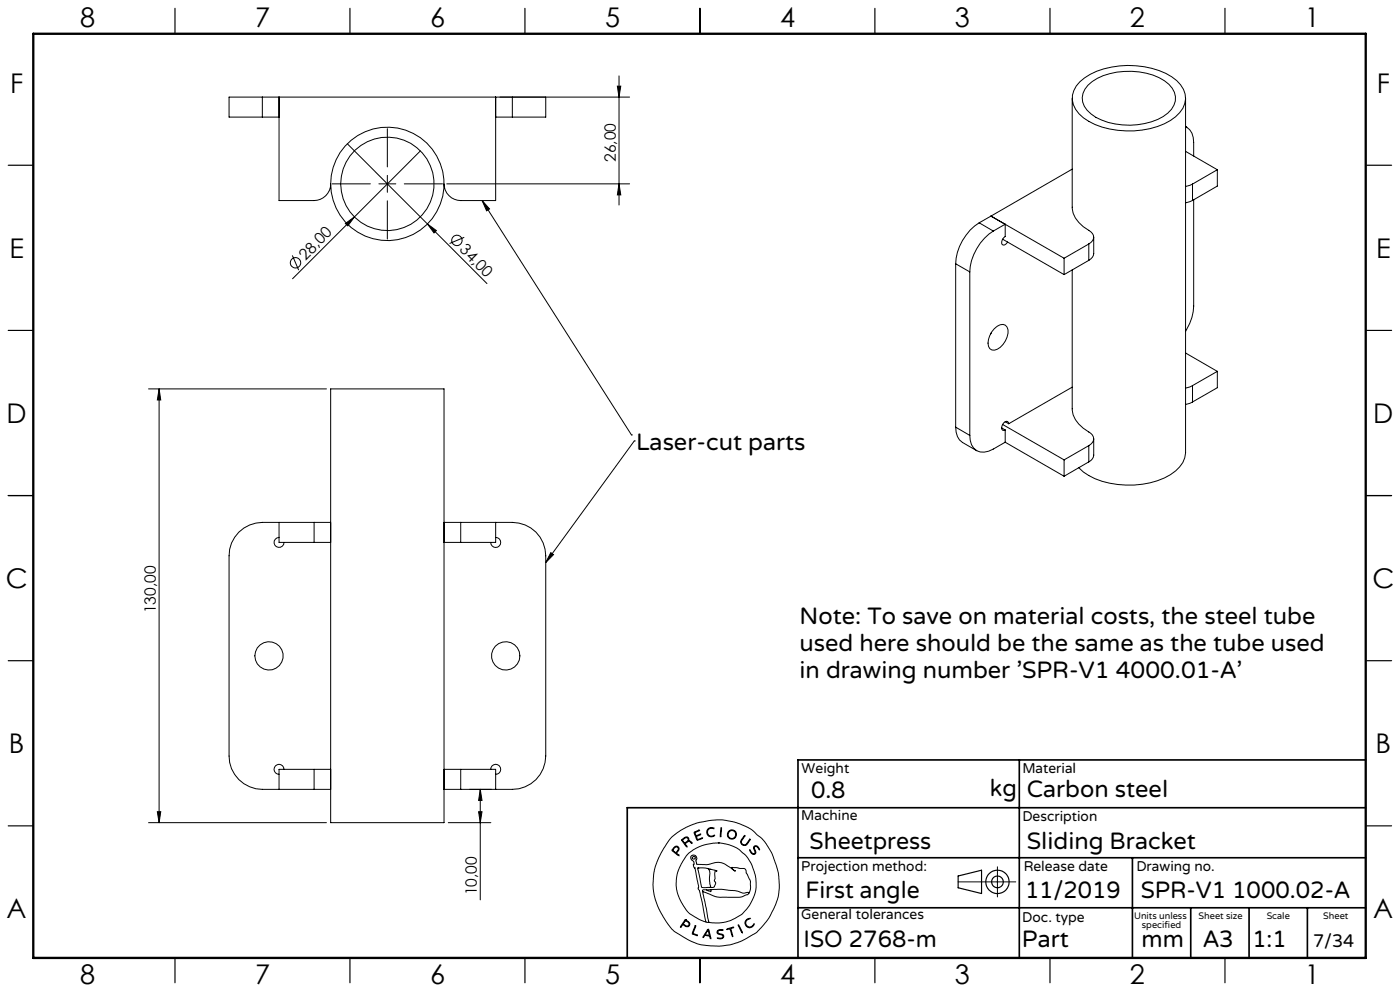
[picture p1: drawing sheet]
<svg xmlns="http://www.w3.org/2000/svg" width="420mm" height="297mm" viewBox="0 0 420 297" stroke-linecap="round" stroke-linejoin="round" font-family="sans-serif">
<g fill="none" stroke="#000" stroke-width=".3">
<path d="M78.7 29.1h-10v6h10M78.7 29.1h110.2M78.7 35.1h5M78.7 29.1v6M83.7 29.1v31h10.5a5 5 0 0 0 5-5M116.2 38.6v11.4M148.7 29.1v31h-10.5a5.1 5.1 0 0 1-5-5M148.7 35.1h5M153.7 29.1h10v6h-10zM185.2 25.8h1l-.5 3.3zM185.7 22.8v38.7M321.7 29.5v32.6a8.3 8.3 0 0 0 4.9 6.9 2.15 2.15 0 0 1 1.5 2.1 2.15 2.15 0 0 1-1.5 2"/>
<path d="M324 24.5a23.2 23.2 0 0 1 19.3-4.5 17.3 17.3 0 0 1 10.9 5.4 6.4 6.4 0 0 1-1.5 9.6 24.3 24.3 0 0 1-19.8 3.7 15.6 15.6 0 0 1-10.2-5.9 6.3 6.3 0 0 1 1.3-8.3zM326.4 25.5a19.1 19.1 0 0 1 15.3-3.9 14.3 14.3 0 0 1 9.9 4.8 5.3 5.3 0 0 1-1.3 7.5 20.6 20.6 0 0 1-17.9 2.8 10.2 10.2 0 0 1-7.6-6.1 5.5 5.5 0 0 1 1.6-5.1zM355.7 29.5v106.1a8 8 0 0 1-4.6 6.7 26.3 26.3 0 0 1-24.5 .2l-1.6-1-1.4-1.3M356 38.1l-.3-.1a4.5 4.5 0 0 1 2.4 4.7v4.1M99.7 55.1h11.4M104.2 43.1l24 24M113.7 55.1h5M116.2 52.6v5M121.3 55.1h11.5M126.1 45.2l-19.8 19.8M134 55.1h54.9M185.7 55.1l.5 3.3h-1z"/>
<path d="M321.7 50.7l-24.4 14.1M355.7 45.4l9.5 5.5M357.8 55.2l-2.1 .7M357.8 55.2v4.9M358.1 59.9v31.8a14.6 14.6 0 0 1-2.4 7.6M365.2 50.9l-7.4 4.3M365.2 50.9v4.9l-7.4 4.3M87.7 76.5l1.9 4.5M103.6 67l2.7-2-1.9 2.7zM106.3 65l-18.5 18.5M116.2 60.2v11.4M128.2 67.1l2.7 2-.7 .7z"/>
<path d="M128.2 67.1l17.9 17.9M139.3 71.1l-4.4 1.9M144.6 60.1l2.3 2.5-.9 .6zM144.6 60.1l44.8 70.2M286.7 79.1l4.2 2.4M286.7 79.1v48.9M293.8 66.8a15.5 15.5 0 0 0-7.1 12.3M293.8 66.8l4.2 2.4M297.3 64.8l4.3 2.4M297.3 64.8l-3.5 2M297.3 64.8l21.9 12.6M298 69.2a15.8 15.8 0 0 0-7.1 12.3"/>
<path d="M300.8 71.7l18.4 10.6M301.6 67.2v3.7a1.6 1.6 0 0 0-.6 2.5h.4l.9-.9M301.6 67.2l-3.6 2M319.2 77.4v4.9M326.6 78l-7.4 4.3M326.6 73.1l-7.4 4.3M326.6 73.1v4.9M328.1 71.1v4.9a2.57 2.57 0 0 1-1.5 2M357.8 60.1l-2.1 .7M290.9 81.5v49M297.4 99.7l-.2 .4M298.3 98.5a2.78 2.78 0 0 1 3.3-1 4.3 4.3 0 0 1-.7 5.7 3.5 3.5 0 0 1-3.4 1.7 2.46 2.46 0 0 1-1-3.2l1-2.3z"/>
<path d="M321.7 80.9v41.6a8.3 8.3 0 0 0 4.9 7 2.15 2.15 0 0 1 1.5 2 2.15 2.15 0 0 1-1.5 2.1M44.6 116.6h53.3M47.7 116.6v130M47.7 116.6l.5 3.3h-1zM99.2 116.6h34v130h-34zM321.7 116l-19.1 11M355.7 105.8l9.5 5.5M357.8 115.6l-2.1 .7M357.8 115.6v4.9M365.2 111.3v4.9l-7.4 4.3M365.2 111.3l-7.4 4.3M189.4 130.3h.1"/>
<path d="M190.3 132.1h.1M190.3 132.1l-26.6 36.5M286.7 128a5 5 0 0 0 2 4.6l4.3 2.5M286.7 128l4.2 2.5M290.9 130.5a4.6 4.6 0 0 0 3.2 5h1.2l1.3-.3 5-2.7M300.5 128.2l1.1 .7M300.8 127.2l18.4 10.6M301.6 128.9v3.6M301.6 126.4l1 .6M301.6 132.5l17.6 10.2M302.6 127l-.3-.7a1.75 1.75 0 0 0-1.5 2.6h.8M319.2 137.8v4.9"/>
<path d="M326.6 133.6v4.8M326.6 133.6l-7.4 4.2M326.6 138.4l-7.4 4.3M328.1 131.5v4.9a2.46 2.46 0 0 1-1.5 2M357.8 120.5l-2.1 .7M83.7 156.6v6h10.5M94.2 156.6h-15.5a10 10 0 0 0-10 10v60a10 10 0 0 0 10 10h15.5M94.2 156.6h5M94.2 156.6v6M133.2 156.6h5M138.2 156.6h15.5a10 10 0 0 1 10 10v60a10 10 0 0 1-10 10h-15.5M138.2 156.6v6"/>
<path d="M148.7 156.6v6h-10.5M83.7 161.1a1.49 1.49 0 0 0-1.5 1.5 1.49 1.49 0 0 0 1.5 1.5 1.49 1.49 0 0 0 1.5-1.5M94.2 162.6h5M133.2 162.6h5M148.7 161.1a1.5 1.5 0 0 1 1.5 1.5 1.5 1.5 0 0 1-1.5 1.5 1.5 1.5 0 0 1-1.5-1.5M165.2 165.6l.9 .6-2.4 2.4zM85.2 230.6a1.49 1.49 0 0 0-1.5-1.5 1.49 1.49 0 0 0-1.5 1.5 1.49 1.49 0 0 0 1.5 1.5M94.2 236.6h5M94.2 230.6h5M94.2 230.6v6M94.2 230.6h-10.5v6M133.2 230.6h5"/>
<path d="M133.2 236.6h5M138.2 230.6v6M138.2 230.6h10.5v6M144.1 236.6l.5 3.3h-1zM144.1 236.6v33.1M147.2 230.6a1.5 1.5 0 0 1 1.5-1.5 1.5 1.5 0 0 1 1.5 1.5 1.5 1.5 0 0 1-1.5 1.5M44.6 246.6h53.3M47.2 243.3h1l-.5 3.3zM134.5 246.6h12.7M143.6 243.3h1l-.5 3.3zM201.3 251.1l2.8-2.2 4.5-2.1 4.8-1 3.2-.1 3.7 .7 3.3 1.2 2 1.1 2.8 2.4 1.5 1.8 1.8 3.2 1.8 5.3 .3 3.5-.2 3-.8 2.8-1.7 3.7-1.8 2.5a16.5 16.5 0 0 1-6.7 5l-3.3 1.2-2.9 .4h-3.4l-2.9-.4-3.7-1.5-3.8-2.3-1.1-.9-1.2-1.6-2.3-3.7-1.2-2.8-.6-2.2-.3-3.1 .3-3.5 .9-3.2 2-4zM202 254.1l.7-.5 .6 .1 .4 .6-.1 .6a.64 .64 0 0 0-.3 1.1l.4 .5-1.7-1.2a.52 .52 0 0 1-.4-.5 .52 .52 0 0 1 .4-.6z"/>
<path d="M202.4 254l.4-.2 .5 .1 .2 .5-.2 .4a.73 .73 0 0 1-.7 .6 .73 .73 0 0 1-.7-.7zM204.5 251.6l1.1-.7h.6l.4 .3 .1 .8 .6 .2 .3 .5-.8-.5-.6 .2a.61 .61 0 0 0-.6 .5 .61 .61 0 0 0 .5 .7l-.1 .3-1.5-2zM204.8 251.7l.8-.6h.6l.2 .6-.5 .6a.52 .52 0 0 1-.6 .3 .52 .52 0 0 1-.4-.5zM208.2 249.4l1.7-.6-1 .5a.57 .57 0 0 0-.2 .9 .57 .57 0 0 0 .9 0l.6-.2-.8 .5a.46 .46 0 0 0-.5 .4 .46 .46 0 0 0 .3 .5l.1 .2 1.5-.5-1.7 .7zM212.3 248.5l.8-.5 1 .2 .1 .2-.9-.2-.7 .3-.3 .5v.7l.1 .4 .6 .4 1.3-.2a.53 .53 0 0 1-.3 .5 .53 .53 0 0 1-.5 0l-.9-.2-.4-.4-.2-1zM215.5 252.6l2.7 .4 3 1.2 2.3 1.9 .9 1.2 1.3 2.2 1.1 3.8-.1 3.5-.8 2.5a11.7 11.7 0 0 1-8.9 7.2l-2.6 .1-1.7-.2M215.5 252.6l-4.1 .6-3.4 1.5-2.1 1.8-2.1 3.5-.5 1.4-.4 2 .1 3 .9 2.9 2 3.4a9.1 9.1 0 0 0 4 2.9l1.9 .8M215.5 252.6h.1M216.3 248.1h.2v.6l-.2 1.9-.2 .2zM223.3 250.5l.1-.1 .1 .2-1.1 1.6 .2 .7 .7 .3a3.3 3.3 0 0 0 1.7-1.7v.2l-1 1.5-.4 .2-.7-.1-.6-.5-.1-.6zM224.9 254.7l.7 .9 .5 .3 .4-.3-.4-1.4 .2-.6h.9l.7 1-.1 .1-.9-1-.5 .1-.1 .4 .5 1.4-.6 .5-.9-.5zM299.2 259.8v9"/>
<path d="M205.6 275.6l-1.4 2-.1 .2h.2a.69 .69 0 0 1 .6-.6 .69 .69 0 0 1 .8 .4l.9 .1 .3-.9-1.3-1.2M205.6 275.6h.1M205.6 275.9l-.3 .5M205.7 275.9l1 .9-.1 .6-.6 .1a.7 .7 0 0 1-.9-.9l.2-.2M205.7 275.9h.1M208.5 277.5l.2-.1v.2l-.5 1.4a.56 .56 0 0 0-.2 .7 .56 .56 0 0 0 .7 .3l.5 .4-1.6-.6zM209.3 260.2l2.3-.1 3.1 .8 .4 .3a.35 .35 0 0 0-.5-.2 .35 .35 0 0 0-.1 .5v1.8l-.2 .7 .4 .8-.4 1-.5 .2h-2.6a.85 .85 0 0 1-.8-.2 .85 .85 0 0 1-.1-.9zM209.4 260.1h.1M210.8 267.2l1.9 9.2M210.8 267.2l3.7 1.5 1.3 .2h6.3l2.1-.8 .4-.3M211.8 276.4h.9M211.9 266.7h-1.1v.5"/>
<path d="M212.1 260.2a2.12 2.12 0 0 1 .8 2.7v1.9l.3 .9-.3 .2M212.3 278.6l.1-.1a4.3 4.3 0 0 1 .9 2.6v.2h-.2a.74 .74 0 0 0-.8-.8l-.2-.1a.82 .82 0 0 0-1.1 .6l-.1-.3zM212.3 278.9l.4 .9a.4 .4 0 0 1-.1 .6 .4 .4 0 0 1-.6-.2l-.4-.1zM212.4 278.9h.1M212.7 276.4h.1M213 260.6h.1M213.3 266.6l3.2-.1 4.2 .4 2.3 .8 1.1-.2a.3 .3 0 0 1 .4-.1 .3 .3 0 0 1 .1 .4M213.3 266.6v.6l-1.4-.5M213.3 266.6l-1.4 .1M215.3 278.9l.6-.3 1 .1v.2h-1.4l-.2 .6 .3 .2 1.4 .5 .1 .5-.2 .4-.6 .3-1.1-.2h1.1l.6-.5-.3-.5-1.4-.5-.1-.4zM218 278.4l2.1-.5-.8 .4 .5 2.4-.8-2.3-.8 .2zM221.5 277.2l1.2 2.2v.2z"/>
<path d="M221.5 277.1h.1M224 275.6l.7-.4 .3 .1-.8 .4-.4 .6v.6l.5 .7 .9 .2 .9-.9a.41 .41 0 0 1 .1 .5 .41 .41 0 0 1-.4 .2l-1 .5-.9-.5-.4-1.1zM224.6 267.8l.5-1.4v-2.3l-1.7-3.8-3.9-.3 .3 .5 .8 .6h-.1l-3.1-2.2-1.7-.5-3.6 .7-3-.1-.3-.9 .3-.8-.3-.7-.6-.3-.7 .1-.3 .4v.4l1 1.1-.1 1.4 .4 .5 1.1 5.4-.2 .8 .4 .4 .3 1.1 1.7 8.5M287.4 264.3h17.3"/>
<circle cx="116.2" cy="55.1" r="17"/>
<circle cx="116.2" cy="55.1" r="14"/>
<circle cx="88.7" cy="78.8" r="1.56"/>
<circle cx="137.1" cy="72" r="1.57"/>
<circle cx="80.7" cy="196.6" r="4.2"/>
<circle cx="151.7" cy="196.6" r="4.2"/>
<circle cx="208.1" cy="257.1" r=".44"/>
<circle cx="219.5" cy="250.1" r="1.17"/>
<circle cx="219.6" cy="250.1" r="1.38"/>
</g>
<g fill="none" stroke="#000" stroke-width=".35">
<path d="M52.5 2.5v7.5M105 2.5v7.5M157.5 2.5v7.5M210 2.5v7.5M262.5 2.5v7.5M315 2.5v7.5M367.5 2.5v7.5M2.5 49.5h7.5M410 49.5h7.5M2.5 99h7.5M410 99h7.5M2.5 148.5h7.5"/>
<path d="M410 148.5h7.5M2.5 198h7.5M410 198h7.5M2.5 247.5h7.5M410 247.5h7.5M287.4 262.5l7.1-1.7v7l-7.1-1.7zM52.5 287v7.5M105 287v7.5M157.5 287v7.5M210 287v7.5M262.5 287v7.5M315 287v7.5"/>
<path d="M367.5 287v7.5"/>
<circle cx="299.2" cy="264.3" r="3.5"/>
<circle cx="299.2" cy="264.3" r="1.75"/>
</g>
<path d="M305.8 227.7v59.2M409.7 227.7h-170.3v59.2M239.4 257.1h170.3M339.7 257.1v29.9M409.7 242.1h-221.5v45M239.4 272.1h170.3M357.2 272.1v14.8M374.7 272.1v14.8M392.2 272.1v14.8" fill="none" stroke="#000" stroke-width=".5"/>
<path d="M10 10.1h399.7v277h-399.7z" fill="none" stroke="#000" stroke-width=".7"/>
<g fill="#000">
<path d="M103.6 67l2.7-2-1.9 2.7zM128.2 67.1l2.7 2-.7 .7z"/>
<path d="M185.7 55.1l.5 3.3h-1zM185.2 25.8h1l-.5 3.3z"/>
<path d="M165.2 165.6l.9 .6-2.4 2.4zM144.6 60.1l2.3 2.5-.9 .6z"/>
<path d="M144.1 236.6l.5 3.3h-1zM143.6 243.3h1l-.5 3.3z"/>
<path d="M47.2 243.3h1l-.5 3.3zM47.7 116.6l.5 3.3h-1z"/>
</g>
<g font-size="8.1">
<text x="24" y="8">8</text>
<text x="76.5" y="8">7</text>
<text x="129" y="8">6</text>
<text x="181.5" y="8">5</text>
<text x="234" y="8">4</text>
<text x="286.5" y="8">3</text>
<text x="339" y="8">2</text>
<text x="391.5" y="8">1</text>
<text x="3" y="27.7">F</text>
<text x="413" y="27.7">F</text>
<text x="2.8" y="77.2">E</text>
<text x="412.8" y="77.2">E</text>
<text x="2" y="126.7">D</text>
<text x="412" y="126.7">D</text>
<text x="1.7" y="176.2">C</text>
<text x="411.7" y="176.2">C</text>
<text x="2.7" y="225.7">B</text>
<text x="412.7" y="225.7">B</text>
<text x="2" y="275.2">A</text>
<text x="412" y="275.2">A</text>
<text x="24" y="295">8</text>
<text x="76.5" y="295">7</text>
<text x="129" y="295">6</text>
<text x="181.5" y="295">5</text>
<text x="234" y="295">4</text>
<text x="286.5" y="295">3</text>
<text x="339" y="295">2</text>
<text x="391.5" y="295">1</text>
</g>
<g font-size="7.1">
<text x="190.8" y="135">Laser-cut parts</text>
<text x="239.9" y="187.1">Note: To save on material costs, the steel tube</text>
<text x="239.9" y="195.2">used here should be the same as the tube used</text>
<text x="239.9" y="203.2">in drawing number 'SPR-V1 4000.01-A'</text>
<text x="243.3" y="239.1">0.8</text>
<text x="297" y="238.5">kg</text>
<text x="308" y="239">Carbon steel</text>
<text x="242.9" y="254.4">Sheetpress</text>
<text x="308" y="254.4">Sliding Bracket</text>
<text x="241.6" y="269.2">First angle</text>
<text x="307.5" y="269.2">11/2019</text>
<text x="342.2" y="269.2">SPR-V1 1000.02-A</text>
<text x="241.1" y="283.7">ISO 2768-m</text>
<text x="306.6" y="283.9">Part</text>
<text x="342.5" y="283.9">mm</text>
<text x="360.9" y="283.9">A3</text>
<text x="375.7" y="283.9">1:1</text>
</g>
<text font-size="5.4" x="393.9" y="283.7">7/34</text>
<g font-size="4.7">
<text x="184.7" y="48.5" transform="rotate(-90 184.7 48.5)">26,00</text>
<text x="137.7" y="75.1" transform="rotate(45 137.7 75.1)">34,00</text>
<text x="91.7" y="78.1" transform="rotate(-45 91.7 78.1)">28,00</text>
<text x="46.7" y="183.8" transform="rotate(-90 46.7 183.8)">130,00</text>
<text x="143.1" y="268.4" transform="rotate(-90 143.1 268.4)">10,00</text>
</g>
<g font-size="4.2">
<text x="240.5" y="231.7">Weight</text>
<text x="306.7" y="231.7">Material</text>
<text x="240.4" y="245.9">Machine</text>
<text x="306.7" y="246.1">Description</text>
<text x="240.4" y="261.1">Projection method:</text>
<text x="307.1" y="261">Release date</text>
<text x="340.9" y="261">Drawing no.</text>
<text x="240.4" y="275.6">General tolerances</text>
<text x="306.7" y="276.3">Doc. type</text>
</g>
<g font-size="2.8">
<text x="340.2" y="275.3">Units unless</text>
<text x="359.6" y="275.3">Sheet size</text>
<text x="380" y="275.3">Scale</text>
<text x="396.9" y="275.3">Sheet</text>
<text x="342.6" y="278.2">specified</text>
</g>
</svg>
